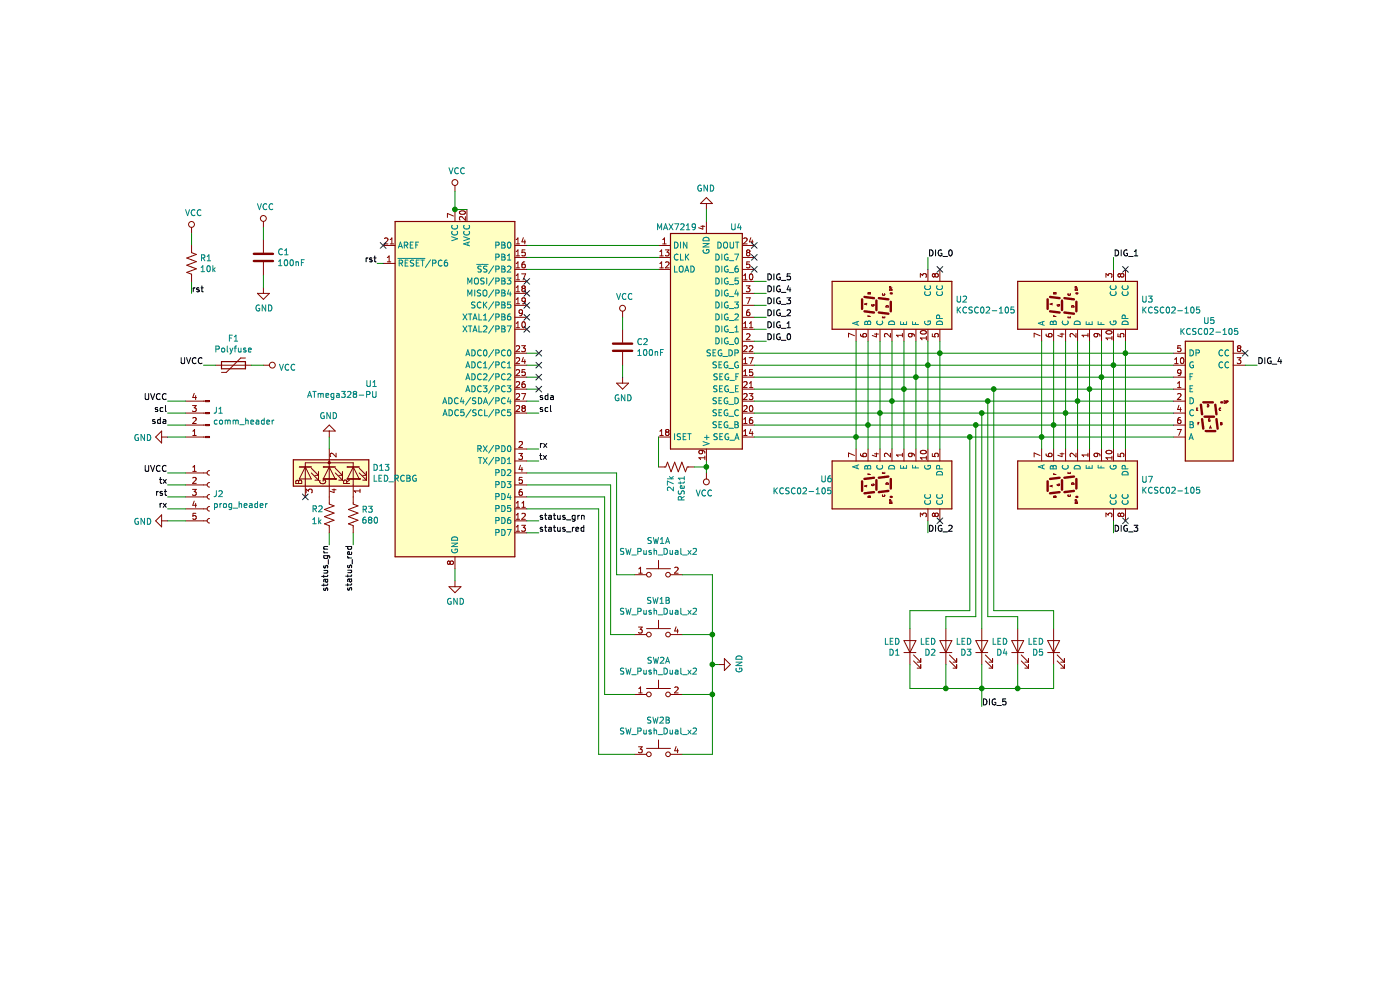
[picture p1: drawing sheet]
EESchema Schematic File Version 4
LIBS:Memory-cache
EELAYER 29 0
EELAYER END
$Descr A4 11693 8268
encoding utf-8
Sheet 1 1
Title ""
Date ""
Rev ""
Comp ""
Comment1 ""
Comment2 ""
Comment3 ""
Comment4 ""
$EndDescr
$Comp
L MCU_Microchip_ATmega:ATmega328-PU U1
U 1 1
P 3800 3250
F 0 "U1" H 3156 3296 50  0000 R CNN
F 1 "ATmega328-PU" H 3156 3205 50  0000 R CNN
F 2 "Package_DIP:DIP-28_W7.62mm" H 3800 3250 50  0001 C CIN
F 3 "http://ww1.microchip.com/downloads/en/DeviceDoc/ATmega328_P%20AVR%20MCU%20with%20picoPower%20Technology%20Data%20Sheet%2040001984A.pdf" H 3800 3250 50  0001 C CNN
	1    3800 3250
	1    0    0    -1  
$EndComp
$Comp
L Device:C C1
U 1 1
P 2200 2150
F 0 "C1" H 2315 2196 50  0000 L CNN
F 1 "100nF" H 2315 2105 50  0000 L CNN
F 2 "" H 2238 2000 50  0001 C CNN
F 3 "~" H 2200 2150 50  0001 C CNN
	1    2200 2150
	1    0    0    -1  
$EndComp
Wire Wire Line
	3900 1750 3800 1750
$Comp
L power:VCC #PWR08
U 1 1
P 3800 1600
F 0 "#PWR08" H 3800 1450 50  0001 C CNN
F 1 "VCC" H 3817 1773 50  0000 C CNN
F 2 "" H 3800 1600 50  0001 C CNN
F 3 "" H 3800 1600 50  0001 C CNN
	1    3800 1600
	1    0    0    -1  
$EndComp
$Comp
L power:GND #PWR09
U 1 1
P 3800 4850
F 0 "#PWR09" H 3800 4600 50  0001 C CNN
F 1 "GND" H 3805 4677 50  0000 C CNN
F 2 "" H 3800 4850 50  0001 C CNN
F 3 "" H 3800 4850 50  0001 C CNN
	1    3800 4850
	1    0    0    -1  
$EndComp
Wire Wire Line
	3800 1750 3800 1600
Connection ~ 3800 1750
$Comp
L power:VCC #PWR06
U 1 1
P 2200 1900
F 0 "#PWR06" H 2200 1750 50  0001 C CNN
F 1 "VCC" H 2217 2073 50  0000 C CNN
F 2 "" H 2200 1900 50  0001 C CNN
F 3 "" H 2200 1900 50  0001 C CNN
	1    2200 1900
	1    0    0    -1  
$EndComp
Wire Wire Line
	3800 4850 3800 4750
$Comp
L power:GND #PWR07
U 1 1
P 2200 2400
F 0 "#PWR07" H 2200 2150 50  0001 C CNN
F 1 "GND" H 2205 2227 50  0000 C CNN
F 2 "" H 2200 2400 50  0001 C CNN
F 3 "" H 2200 2400 50  0001 C CNN
	1    2200 2400
	1    0    0    -1  
$EndComp
Wire Wire Line
	2200 2400 2200 2300
Wire Wire Line
	2200 2000 2200 1900
$Comp
L power:VCC #PWR05
U 1 1
P 1600 1950
F 0 "#PWR05" H 1600 1800 50  0001 C CNN
F 1 "VCC" H 1617 2123 50  0000 C CNN
F 2 "" H 1600 1950 50  0001 C CNN
F 3 "" H 1600 1950 50  0001 C CNN
	1    1600 1950
	1    0    0    -1  
$EndComp
Wire Wire Line
	1600 2050 1600 1950
Wire Wire Line
	1600 2350 1600 2450
Text Label 1600 2450 0    50   ~ 0
rst
Wire Wire Line
	3200 2200 3150 2200
Text Label 3150 2200 2    50   ~ 0
rst
$Comp
L Connector:Conn_01x05_Female J2
U 1 1
P 1750 4150
F 0 "J2" H 1778 4176 50  0000 L CNN
F 1 "prog_header" H 1778 4085 50  0000 L CNN
F 2 "" H 1750 4150 50  0001 C CNN
F 3 "~" H 1750 4150 50  0001 C CNN
	1    1750 4150
	1    0    0    -1  
$EndComp
$Comp
L Connector:Conn_01x04_Male J1
U 1 1
P 1750 3550
F 0 "J1" H 1722 3432 50  0000 R CNN
F 1 "comm_header" H 1722 3523 50  0000 R CNN
F 2 "" H 1750 3550 50  0001 C CNN
F 3 "~" H 1750 3550 50  0001 C CNN
	1    1750 3550
	-1   0    0    1   
$EndComp
$Comp
L power:VCC #PWR01
U 1 1
P 2200 3050
F 0 "#PWR01" H 2200 2900 50  0001 C CNN
F 1 "VCC" V 2218 3177 50  0000 L CNN
F 2 "" H 2200 3050 50  0001 C CNN
F 3 "" H 2200 3050 50  0001 C CNN
	1    2200 3050
	0    1    1    0   
$EndComp
$Comp
L power:GND #PWR02
U 1 1
P 1400 3650
F 0 "#PWR02" H 1400 3400 50  0001 C CNN
F 1 "GND" V 1405 3522 50  0000 R CNN
F 2 "" H 1400 3650 50  0001 C CNN
F 3 "" H 1400 3650 50  0001 C CNN
	1    1400 3650
	0    1    1    0   
$EndComp
$Comp
L power:GND #PWR04
U 1 1
P 1400 4350
F 0 "#PWR04" H 1400 4100 50  0001 C CNN
F 1 "GND" V 1405 4222 50  0000 R CNN
F 2 "" H 1400 4350 50  0001 C CNN
F 3 "" H 1400 4350 50  0001 C CNN
	1    1400 4350
	0    1    1    0   
$EndComp
Wire Wire Line
	1550 4150 1400 4150
Wire Wire Line
	1550 3950 1400 3950
Wire Wire Line
	1400 4350 1550 4350
Wire Wire Line
	1550 3650 1400 3650
Wire Wire Line
	1400 3350 1550 3350
Text Label 1400 4150 2    50   ~ 0
rst
Wire Wire Line
	4400 3450 4500 3450
Text Label 4500 3450 0    50   ~ 0
scl
Wire Wire Line
	4400 3750 4500 3750
Text Label 4500 3850 0    50   ~ 0
tx
Text Label 4500 3750 0    50   ~ 0
rx
Wire Wire Line
	4500 3850 4400 3850
Wire Wire Line
	1550 3450 1400 3450
Wire Wire Line
	1400 3550 1550 3550
Wire Wire Line
	1550 4050 1400 4050
Wire Wire Line
	1400 4250 1550 4250
Text Label 1400 3550 2    50   ~ 0
sda
Text Label 1400 3450 2    50   ~ 0
scl
Text Label 1400 4250 2    50   ~ 0
rx
Text Label 1400 4050 2    50   ~ 0
tx
$Comp
L Device:R_US R1
U 1 1
P 1600 2200
F 0 "R1" H 1668 2246 50  0000 L CNN
F 1 "10k" H 1668 2155 50  0000 L CNN
F 2 "" V 1640 2190 50  0001 C CNN
F 3 "~" H 1600 2200 50  0001 C CNN
	1    1600 2200
	1    0    0    -1  
$EndComp
NoConn ~ 3200 2050
Wire Wire Line
	4400 3350 4500 3350
Text Label 4500 3350 0    50   ~ 0
sda
$Comp
L Device:LED_RCBG D13
U 1 1
P 2750 3950
F 0 "D13" V 2704 4310 50  0000 L CNN
F 1 "LED_RCBG" V 2795 4310 50  0000 L CNN
F 2 "" H 2750 3900 50  0001 C CNN
F 3 "~" H 2750 3900 50  0001 C CNN
	1    2750 3950
	0    1    1    0   
$EndComp
NoConn ~ 2550 4150
$Comp
L power:GND #PWR011
U 1 1
P 2750 3650
F 0 "#PWR011" H 2750 3400 50  0001 C CNN
F 1 "GND" H 2755 3477 50  0000 C CNN
F 2 "" H 2750 3650 50  0001 C CNN
F 3 "" H 2750 3650 50  0001 C CNN
	1    2750 3650
	-1   0    0    1   
$EndComp
Wire Wire Line
	2750 3650 2750 3750
Wire Wire Line
	2750 4450 2750 4550
Wire Wire Line
	2950 4450 2950 4550
Wire Wire Line
	4400 4350 4500 4350
Wire Wire Line
	4400 4450 4500 4450
Text Label 4500 4350 0    50   ~ 0
status_grn
Text Label 4500 4450 0    50   ~ 0
status_red
Text Label 2750 4550 3    50   ~ 0
status_grn
Text Label 2950 4550 3    50   ~ 0
status_red
NoConn ~ 4400 2450
NoConn ~ 4400 2550
NoConn ~ 4400 2650
NoConn ~ 4400 2750
$Comp
L Device:R_US R2
U 1 1
P 2750 4300
F 0 "R2" H 2600 4350 50  0000 L CNN
F 1 "1k" H 2600 4250 50  0000 L CNN
F 2 "" V 2790 4290 50  0001 C CNN
F 3 "~" H 2750 4300 50  0001 C CNN
	1    2750 4300
	1    0    0    -1  
$EndComp
$Comp
L Device:R_US R3
U 1 1
P 2950 4300
F 0 "R3" H 3018 4346 50  0000 L CNN
F 1 "680" H 3018 4255 50  0000 L CNN
F 2 "" V 2990 4290 50  0001 C CNN
F 3 "~" H 2950 4300 50  0001 C CNN
	1    2950 4300
	1    0    0    -1  
$EndComp
$Comp
L Driver_LED:MAX7219 U4
U 1 1
P 5900 2850
F 0 "U4" H 6150 1900 50  0000 C CNN
F 1 "MAX7219" H 5650 1900 50  0000 C CNN
F 2 "" H 5850 2900 50  0001 C CNN
F 3 "https://datasheets.maximintegrated.com/en/ds/MAX7219-MAX7221.pdf" H 5950 2700 50  0001 C CNN
	1    5900 2850
	1    0    0    1   
$EndComp
$Comp
L Device:R_US RSet1
U 1 1
P 5650 3900
F 0 "RSet1" H 5718 3946 50  0000 L CNN
F 1 "27k" H 5718 3855 50  0000 L CNN
F 2 "" V 5690 3890 50  0001 C CNN
F 3 "~" H 5650 3900 50  0001 C CNN
	1    5650 3900
	0    1    1    0   
$EndComp
Wire Wire Line
	4400 2050 5500 2050
Wire Wire Line
	5500 2150 4400 2150
Wire Wire Line
	4400 2250 5500 2250
$Comp
L power:VCC #PWR014
U 1 1
P 5900 3950
F 0 "#PWR014" H 5900 3800 50  0001 C CNN
F 1 "VCC" H 5917 4123 50  0000 C CNN
F 2 "" H 5900 3950 50  0001 C CNN
F 3 "" H 5900 3950 50  0001 C CNN
	1    5900 3950
	-1   0    0    1   
$EndComp
$Comp
L power:GND #PWR010
U 1 1
P 5900 1750
F 0 "#PWR010" H 5900 1500 50  0001 C CNN
F 1 "GND" H 5905 1577 50  0000 C CNN
F 2 "" H 5900 1750 50  0001 C CNN
F 3 "" H 5900 1750 50  0001 C CNN
	1    5900 1750
	-1   0    0    1   
$EndComp
Wire Wire Line
	5900 1750 5900 1850
Wire Wire Line
	5900 3850 5900 3900
Wire Wire Line
	5500 3900 5500 3650
Wire Wire Line
	5800 3900 5900 3900
Connection ~ 5900 3900
Wire Wire Line
	5900 3900 5900 3950
$Comp
L Device:C C2
U 1 1
P 5200 2900
F 0 "C2" H 5315 2946 50  0000 L CNN
F 1 "100nF" H 5315 2855 50  0000 L CNN
F 2 "" H 5238 2750 50  0001 C CNN
F 3 "~" H 5200 2900 50  0001 C CNN
	1    5200 2900
	1    0    0    -1  
$EndComp
$Comp
L power:VCC #PWR012
U 1 1
P 5200 2650
F 0 "#PWR012" H 5200 2500 50  0001 C CNN
F 1 "VCC" H 5217 2823 50  0000 C CNN
F 2 "" H 5200 2650 50  0001 C CNN
F 3 "" H 5200 2650 50  0001 C CNN
	1    5200 2650
	1    0    0    -1  
$EndComp
$Comp
L power:GND #PWR013
U 1 1
P 5200 3150
F 0 "#PWR013" H 5200 2900 50  0001 C CNN
F 1 "GND" H 5205 2977 50  0000 C CNN
F 2 "" H 5200 3150 50  0001 C CNN
F 3 "" H 5200 3150 50  0001 C CNN
	1    5200 3150
	1    0    0    -1  
$EndComp
Wire Wire Line
	5200 3150 5200 3050
Wire Wire Line
	5200 2650 5200 2750
$Comp
L Display_Character:KCSC02-105 U6
U 1 1
P 7450 4050
F 0 "U6" V 7400 4650 50  0000 R CNN
F 1 "KCSC02-105" V 7500 5050 50  0000 R CNN
F 2 "Display_7Segment:KCSC02-105" H 7450 3450 50  0001 C CNN
F 3 "http://www.kingbright.com/attachments/file/psearch/000/00/00/KCSC02-105(Ver.9A).pdf" H 6950 4525 50  0001 L CNN
	1    7450 4050
	0    -1   1    0   
$EndComp
$Comp
L Display_Character:KCSC02-105 U7
U 1 1
P 9000 4050
F 0 "U7" V 8954 3520 50  0000 R CNN
F 1 "KCSC02-105" V 9045 3520 50  0000 R CNN
F 2 "Display_7Segment:KCSC02-105" H 9000 3450 50  0001 C CNN
F 3 "http://www.kingbright.com/attachments/file/psearch/000/00/00/KCSC02-105(Ver.9A).pdf" H 8500 4525 50  0001 L CNN
	1    9000 4050
	0    -1   1    0   
$EndComp
$Comp
L Display_Character:KCSC02-105 U2
U 1 1
P 7450 2550
F 0 "U2" V 7496 2020 50  0000 R CNN
F 1 "KCSC02-105" V 7405 2020 50  0000 R CNN
F 2 "Display_7Segment:KCSC02-105" H 7450 1950 50  0001 C CNN
F 3 "http://www.kingbright.com/attachments/file/psearch/000/00/00/KCSC02-105(Ver.9A).pdf" H 6950 3025 50  0001 L CNN
	1    7450 2550
	0    -1   -1   0   
$EndComp
$Comp
L Display_Character:KCSC02-105 U3
U 1 1
P 9000 2550
F 0 "U3" V 9046 2020 50  0000 R CNN
F 1 "KCSC02-105" V 8955 2020 50  0000 R CNN
F 2 "Display_7Segment:KCSC02-105" H 9000 1950 50  0001 C CNN
F 3 "http://www.kingbright.com/attachments/file/psearch/000/00/00/KCSC02-105(Ver.9A).pdf" H 8500 3025 50  0001 L CNN
	1    9000 2550
	0    -1   -1   0   
$EndComp
$Comp
L Device:LED D5
U 1 1
P 8800 5400
F 0 "D5" V 8747 5478 50  0000 L CNN
F 1 "LED" V 8838 5478 50  0000 L CNN
F 2 "" H 8800 5400 50  0001 C CNN
F 3 "~" H 8800 5400 50  0001 C CNN
	1    8800 5400
	0    -1   -1   0   
$EndComp
$Comp
L Device:LED D4
U 1 1
P 8500 5400
F 0 "D4" V 8447 5478 50  0000 L CNN
F 1 "LED" V 8538 5478 50  0000 L CNN
F 2 "" H 8500 5400 50  0001 C CNN
F 3 "~" H 8500 5400 50  0001 C CNN
	1    8500 5400
	0    -1   -1   0   
$EndComp
$Comp
L Device:LED D3
U 1 1
P 8200 5400
F 0 "D3" V 8147 5478 50  0000 L CNN
F 1 "LED" V 8238 5478 50  0000 L CNN
F 2 "" H 8200 5400 50  0001 C CNN
F 3 "~" H 8200 5400 50  0001 C CNN
	1    8200 5400
	0    -1   -1   0   
$EndComp
$Comp
L Device:LED D2
U 1 1
P 7900 5400
F 0 "D2" V 7847 5478 50  0000 L CNN
F 1 "LED" V 7938 5478 50  0000 L CNN
F 2 "" H 7900 5400 50  0001 C CNN
F 3 "~" H 7900 5400 50  0001 C CNN
	1    7900 5400
	0    -1   -1   0   
$EndComp
$Comp
L Device:LED D1
U 1 1
P 7600 5400
F 0 "D1" V 7547 5478 50  0000 L CNN
F 1 "LED" V 7638 5478 50  0000 L CNN
F 2 "" H 7600 5400 50  0001 C CNN
F 3 "~" H 7600 5400 50  0001 C CNN
	1    7600 5400
	0    -1   -1   0   
$EndComp
$Comp
L Switch:SW_Push_Dual_x2 SW1
U 1 1
P 5500 4800
F 0 "SW1" H 5500 5085 50  0000 C CNN
F 1 "SW_Push_Dual_x2" H 5500 4994 50  0000 C CNN
F 2 "" H 5500 5000 50  0001 C CNN
F 3 "~" H 5500 5000 50  0001 C CNN
	1    5500 4800
	1    0    0    -1  
$EndComp
$Comp
L Switch:SW_Push_Dual_x2 SW2
U 2 1
P 5500 6300
F 0 "SW2" H 5500 6585 50  0000 C CNN
F 1 "SW_Push_Dual_x2" H 5500 6494 50  0000 C CNN
F 2 "" H 5500 6500 50  0001 C CNN
F 3 "~" H 5500 6500 50  0001 C CNN
	2    5500 6300
	1    0    0    -1  
$EndComp
$Comp
L Switch:SW_Push_Dual_x2 SW2
U 1 1
P 5500 5800
F 0 "SW2" H 5500 6085 50  0000 C CNN
F 1 "SW_Push_Dual_x2" H 5500 5994 50  0000 C CNN
F 2 "" H 5500 6000 50  0001 C CNN
F 3 "~" H 5500 6000 50  0001 C CNN
	1    5500 5800
	1    0    0    -1  
$EndComp
$Comp
L Switch:SW_Push_Dual_x2 SW1
U 2 1
P 5500 5300
F 0 "SW1" H 5500 5585 50  0000 C CNN
F 1 "SW_Push_Dual_x2" H 5500 5494 50  0000 C CNN
F 2 "" H 5500 5500 50  0001 C CNN
F 3 "~" H 5500 5500 50  0001 C CNN
	2    5500 5300
	1    0    0    -1  
$EndComp
Wire Wire Line
	7250 3750 7250 3550
Wire Wire Line
	7350 2850 7350 3450
Wire Wire Line
	7450 2850 7450 3350
Wire Wire Line
	7550 3750 7550 3250
Wire Wire Line
	7650 2850 7650 3150
Wire Wire Line
	8700 2850 8700 3650
Wire Wire Line
	8800 3750 8800 3550
Wire Wire Line
	8900 2850 8900 3450
Wire Wire Line
	9000 2850 9000 3350
Wire Wire Line
	9100 3750 9100 3250
Wire Wire Line
	9200 2850 9200 3150
Wire Wire Line
	9300 2850 9300 3050
Wire Wire Line
	9400 3750 9400 2950
Wire Wire Line
	7750 2850 7750 3050
Wire Wire Line
	7850 3750 7850 2950
Wire Wire Line
	6300 3650 7150 3650
Connection ~ 7150 3650
Wire Wire Line
	7150 3650 7150 3750
Wire Wire Line
	7150 2850 7150 3650
Wire Wire Line
	7150 3650 8100 3650
Connection ~ 8700 3650
Wire Wire Line
	8700 3650 8700 3750
Connection ~ 8800 3550
Wire Wire Line
	8800 3550 8800 2850
Connection ~ 7250 3550
Wire Wire Line
	7250 3550 7250 2850
Wire Wire Line
	7250 3550 6300 3550
Wire Wire Line
	6300 3450 7350 3450
Connection ~ 7350 3450
Wire Wire Line
	7350 3450 7350 3750
Wire Wire Line
	8900 3450 8200 3450
Connection ~ 8900 3450
Wire Wire Line
	8900 3450 8900 3750
Wire Wire Line
	6300 3350 7450 3350
Connection ~ 7450 3350
Wire Wire Line
	7450 3350 7450 3750
Wire Wire Line
	7450 3350 8250 3350
Connection ~ 9000 3350
Wire Wire Line
	9000 3350 9000 3750
Wire Wire Line
	9100 3250 8300 3250
Connection ~ 9100 3250
Wire Wire Line
	9100 3250 9100 2850
Connection ~ 7550 3250
Wire Wire Line
	7550 3250 7550 2850
Wire Wire Line
	7550 3250 6300 3250
Wire Wire Line
	6300 3150 7650 3150
Connection ~ 7650 3150
Wire Wire Line
	7650 3150 7650 3750
Wire Wire Line
	7650 3150 9200 3150
Connection ~ 9200 3150
Wire Wire Line
	9200 3150 9200 3750
Wire Wire Line
	9300 3050 7750 3050
Connection ~ 9300 3050
Wire Wire Line
	9300 3050 9300 3750
Connection ~ 7750 3050
Wire Wire Line
	7750 3050 7750 3750
Wire Wire Line
	7750 3050 6300 3050
Wire Wire Line
	6300 2950 7850 2950
Connection ~ 7850 2950
Wire Wire Line
	7850 2950 7850 2850
Wire Wire Line
	7850 2950 9400 2950
Connection ~ 9400 2950
Wire Wire Line
	9400 2950 9400 2850
$Comp
L Display_Character:KCSC02-105 U5
U 1 1
P 10100 3350
F 0 "U5" H 10100 2683 50  0000 C CNN
F 1 "KCSC02-105" H 10100 2774 50  0000 C CNN
F 2 "Display_7Segment:KCSC02-105" H 10100 2750 50  0001 C CNN
F 3 "http://www.kingbright.com/attachments/file/psearch/000/00/00/KCSC02-105(Ver.9A).pdf" H 9600 3825 50  0001 L CNN
	1    10100 3350
	1    0    0    1   
$EndComp
Wire Wire Line
	9800 3650 8700 3650
Wire Wire Line
	8800 3550 9800 3550
Wire Wire Line
	9800 3450 8900 3450
Wire Wire Line
	9000 3350 9800 3350
Wire Wire Line
	9800 3250 9100 3250
Wire Wire Line
	9200 3150 9800 3150
Wire Wire Line
	9800 3050 9300 3050
Wire Wire Line
	9400 2950 9800 2950
Wire Wire Line
	4400 3250 4500 3250
Wire Wire Line
	4500 3150 4400 3150
Wire Wire Line
	4500 3050 4400 3050
Wire Wire Line
	4500 2950 4400 2950
Wire Wire Line
	4400 4250 5000 4250
Wire Wire Line
	5050 4150 4400 4150
Wire Wire Line
	4400 4050 5100 4050
Wire Wire Line
	5150 3950 4400 3950
Wire Wire Line
	5300 4800 5150 4800
Wire Wire Line
	5150 4800 5150 3950
Wire Wire Line
	5100 5300 5300 5300
Wire Wire Line
	5100 4050 5100 5300
Wire Wire Line
	5300 5800 5050 5800
Wire Wire Line
	5050 4150 5050 5800
Wire Wire Line
	5000 6300 5300 6300
Wire Wire Line
	5000 4250 5000 6300
$Comp
L power:GND #PWR015
U 1 1
P 6000 5550
F 0 "#PWR015" H 6000 5300 50  0001 C CNN
F 1 "GND" H 6005 5377 50  0000 C CNN
F 2 "" H 6000 5550 50  0001 C CNN
F 3 "" H 6000 5550 50  0001 C CNN
	1    6000 5550
	0    -1   -1   0   
$EndComp
Wire Wire Line
	5700 6300 5950 6300
Wire Wire Line
	5950 6300 5950 5800
Wire Wire Line
	5950 5550 6000 5550
Wire Wire Line
	5950 5550 5950 5300
Wire Wire Line
	5950 4800 5700 4800
Connection ~ 5950 5550
Wire Wire Line
	5700 5300 5950 5300
Connection ~ 5950 5300
Wire Wire Line
	5950 5300 5950 4800
Wire Wire Line
	5700 5800 5950 5800
Connection ~ 5950 5800
Wire Wire Line
	5950 5800 5950 5550
Wire Wire Line
	6400 2850 6300 2850
Wire Wire Line
	6400 2750 6300 2750
Wire Wire Line
	6400 2650 6300 2650
Wire Wire Line
	6400 2550 6300 2550
Wire Wire Line
	6400 2450 6300 2450
Wire Wire Line
	6400 2350 6300 2350
Text Label 6400 2850 0    50   ~ 0
DIG_0
Text Label 6400 2750 0    50   ~ 0
DIG_1
Text Label 6400 2650 0    50   ~ 0
DIG_2
Text Label 6400 2550 0    50   ~ 0
DIG_3
Text Label 6400 2450 0    50   ~ 0
DIG_4
Text Label 6400 2350 0    50   ~ 0
DIG_5
Wire Wire Line
	7750 2250 7750 2150
Wire Wire Line
	9300 2150 9300 2250
Wire Wire Line
	7750 4350 7750 4450
Wire Wire Line
	9300 4450 9300 4350
Wire Wire Line
	10500 3050 10400 3050
Text Label 7750 2150 0    50   ~ 0
DIG_0
Text Label 9300 2150 0    50   ~ 0
DIG_1
Text Label 7750 4450 0    50   ~ 0
DIG_2
Text Label 9300 4450 0    50   ~ 0
DIG_3
Text Label 10500 3050 0    50   ~ 0
DIG_4
Text Label 8200 5900 0    50   ~ 0
DIG_5
NoConn ~ 7850 4350
NoConn ~ 9400 4350
NoConn ~ 10400 2950
NoConn ~ 9400 2250
NoConn ~ 7850 2250
NoConn ~ 6300 2050
NoConn ~ 6300 2150
NoConn ~ 6300 2250
NoConn ~ 4500 3250
NoConn ~ 4500 3150
NoConn ~ 4500 3050
NoConn ~ 4500 2950
NoConn ~ 4400 2350
Wire Wire Line
	7600 5750 7900 5750
Wire Wire Line
	8800 5550 8800 5750
Wire Wire Line
	7600 5550 7600 5750
Wire Wire Line
	8500 5550 8500 5750
Connection ~ 8500 5750
Wire Wire Line
	8500 5750 8800 5750
Wire Wire Line
	8200 5550 8200 5750
Connection ~ 8200 5750
Wire Wire Line
	8200 5750 8500 5750
Wire Wire Line
	7900 5550 7900 5750
Connection ~ 7900 5750
Wire Wire Line
	7900 5750 8200 5750
Wire Wire Line
	8200 5900 8200 5750
Wire Wire Line
	8100 3650 8100 5100
Wire Wire Line
	8100 5100 7600 5100
Wire Wire Line
	7600 5100 7600 5250
Connection ~ 8100 3650
Wire Wire Line
	8100 3650 8700 3650
Connection ~ 8200 3450
Wire Wire Line
	8200 3450 7350 3450
Wire Wire Line
	8250 3350 8250 5150
Wire Wire Line
	8250 5150 8500 5150
Wire Wire Line
	8500 5150 8500 5250
Connection ~ 8250 3350
Wire Wire Line
	8250 3350 9000 3350
Wire Wire Line
	8800 5250 8800 5100
Wire Wire Line
	8800 5100 8300 5100
Wire Wire Line
	8300 5100 8300 3250
Connection ~ 8300 3250
Wire Wire Line
	8300 3250 7550 3250
Wire Wire Line
	7250 3550 8150 3550
Wire Wire Line
	8150 3550 8150 5150
Wire Wire Line
	8150 5150 7900 5150
Wire Wire Line
	7900 5150 7900 5250
Connection ~ 8150 3550
Wire Wire Line
	8150 3550 8800 3550
Wire Wire Line
	8200 3450 8200 5250
$Comp
L Device:Polyfuse F1
U 1 1
P 1950 3050
F 0 "F1" V 1725 3050 50  0000 C CNN
F 1 "Polyfuse" V 1816 3050 50  0000 C CNN
F 2 "" H 2000 2850 50  0001 L CNN
F 3 "~" H 1950 3050 50  0001 C CNN
	1    1950 3050
	0    1    1    0   
$EndComp
Text Label 1400 3950 2    50   ~ 0
UVCC
Text Label 1400 3350 2    50   ~ 0
UVCC
Text Label 1700 3050 2    50   ~ 0
UVCC
Wire Wire Line
	1700 3050 1800 3050
Wire Wire Line
	2100 3050 2200 3050
$EndSCHEMATC
